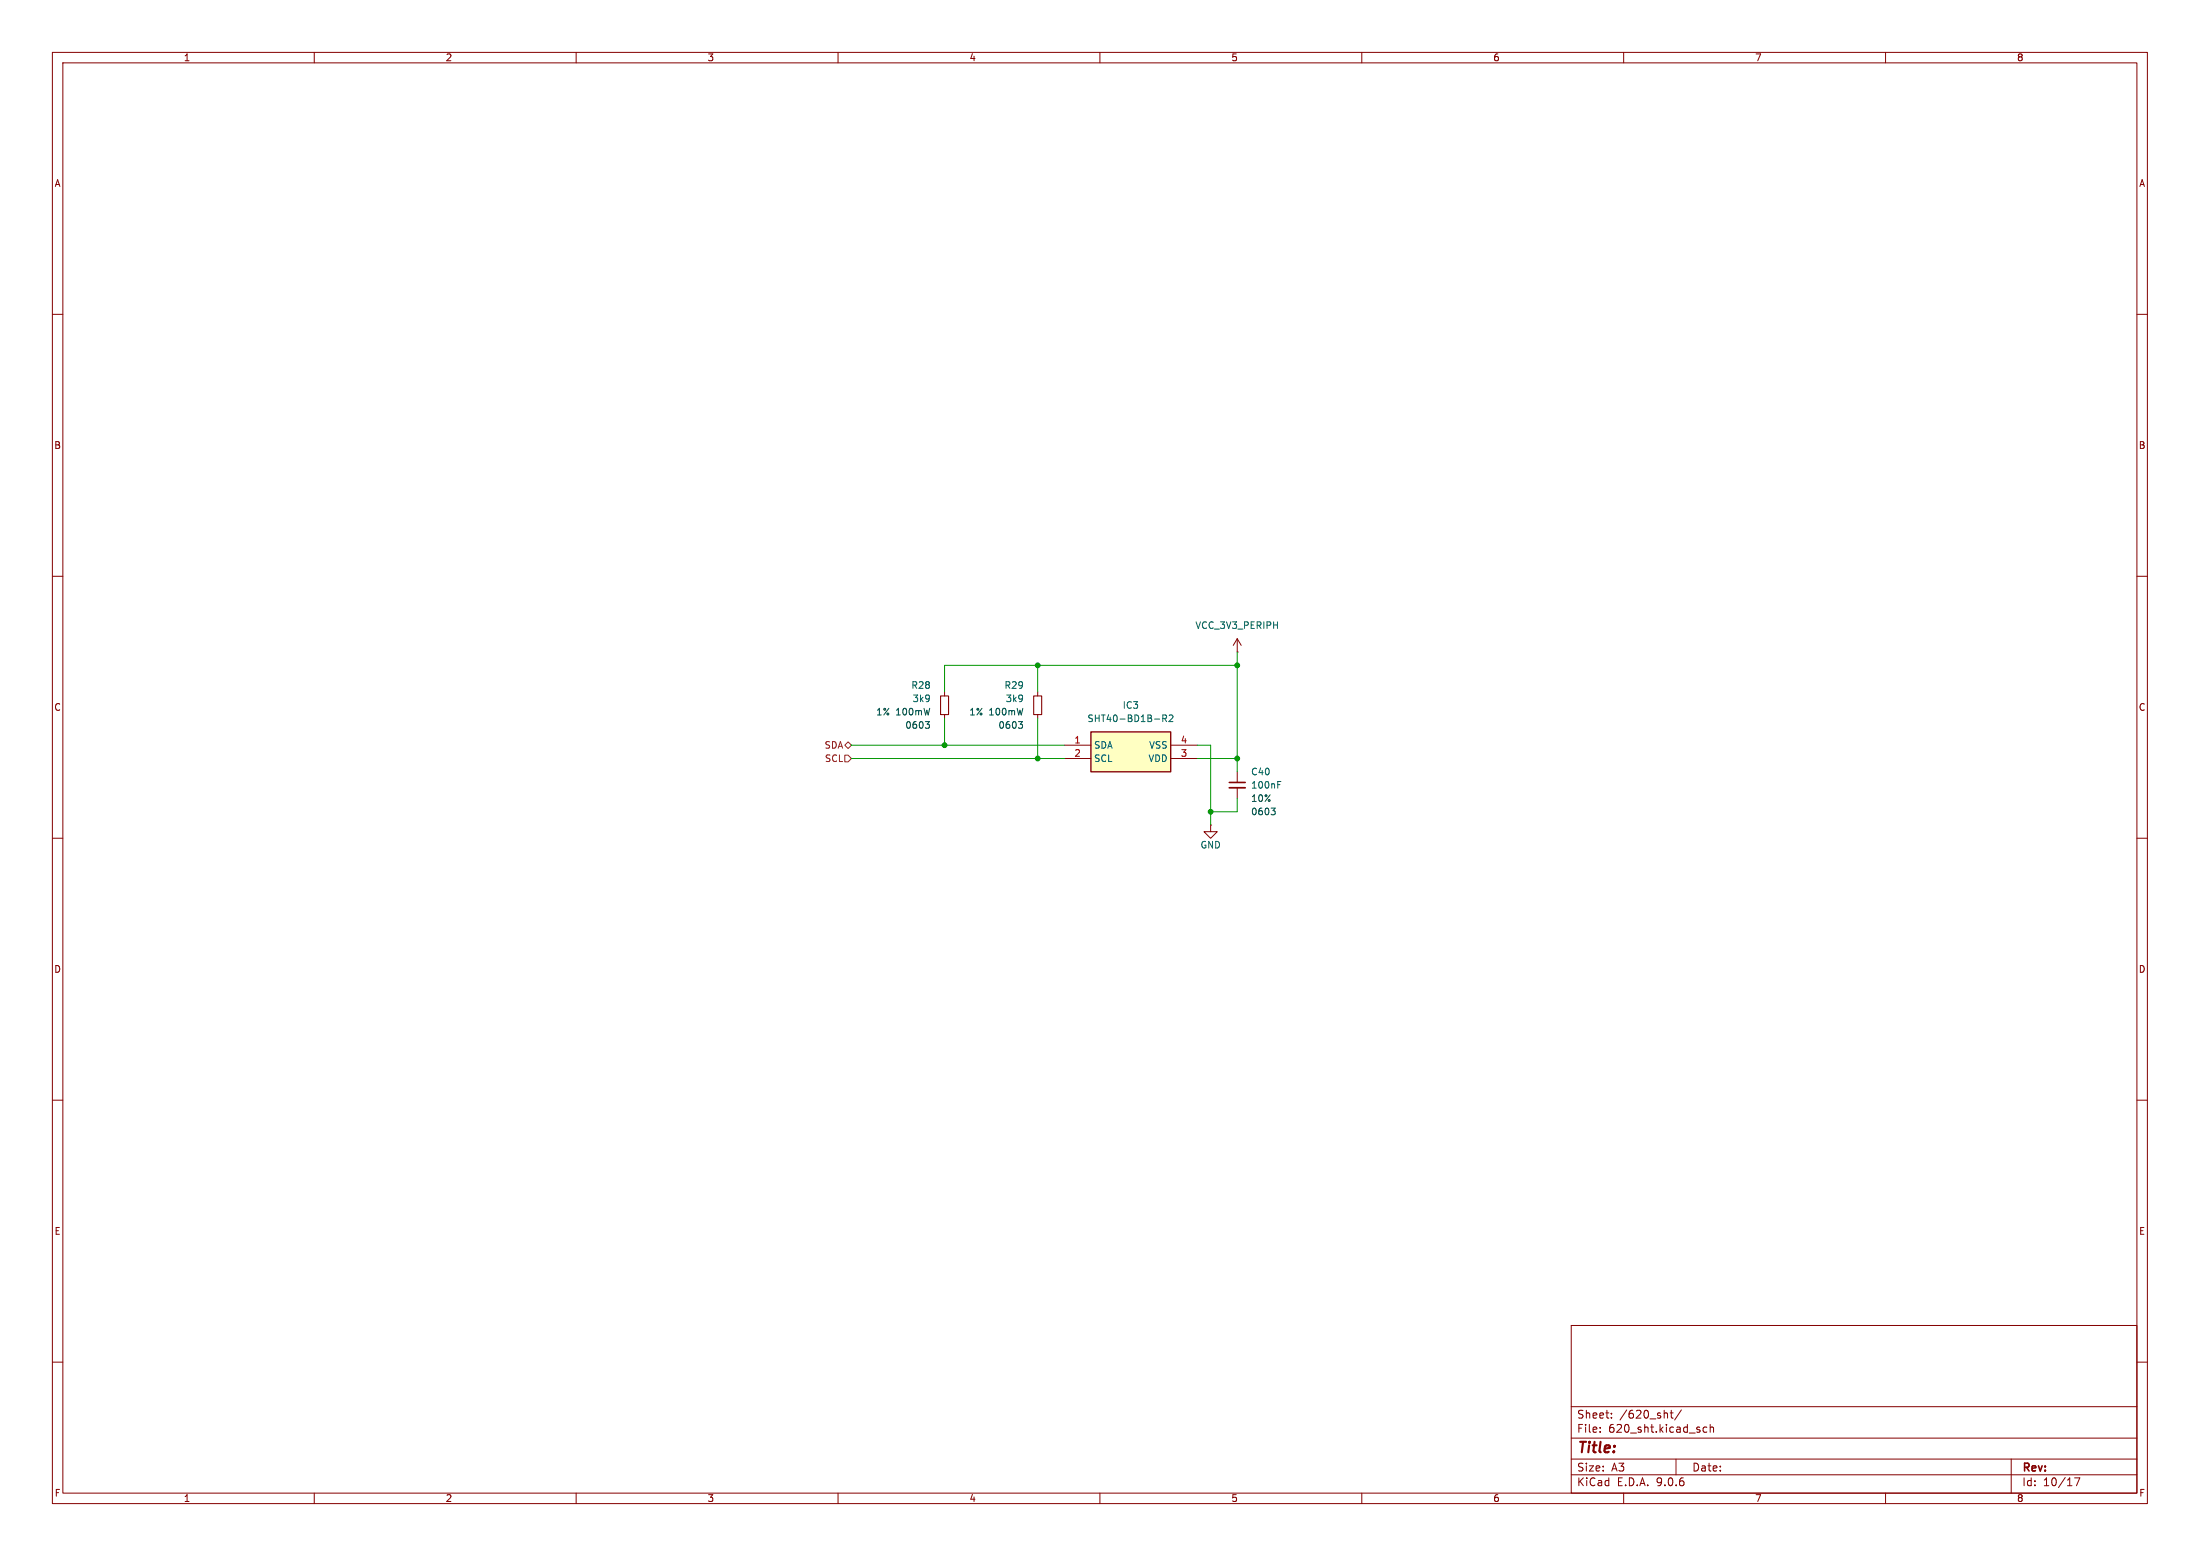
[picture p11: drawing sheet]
<svg xmlns="http://www.w3.org/2000/svg" width="297mm" height="210mm" viewBox="0 0 297 210" stroke-linecap="round" stroke-linejoin="round" font-family="sans-serif">
<g fill="none" stroke="#840000" stroke-width=".14">
<path d="M7.1 7.1h282.8v195.8h-282.8zM8.5 8.5h280v193h-280zM42.4 7.1v1.4M77.8 7.1v1.4M113.1 7.1v1.4M148.5 7.1v1.4M183.8 7.1v1.4M219.2 7.1v1.4M254.6 7.1v1.4M7.1 42.4h1.4M288.5 42.4h1.4M7.1 77.8h1.4"/>
<path d="M288.5 77.8h1.4M139.5 93.9h1.1v2.5h-1.1zM140.1 93.4v.5M140.1 96.4v.6M167 88h.1M167 86.2l-.5 .9M167 86.2l.6 .9M167 86.2v1.8M7.1 113.1h1.4M167 104.2v1.4M167 106.3v1.5M288.5 113.1h1.4"/>
<path d="M7.1 148.5h1.4M288.5 148.5h1.4M212.1 178.9h76.4v22.6h-76.4zM7.1 183.8h1.4M212.1 199h76.4M212.1 196.9h76.4M212.1 194.1h76.4M212.1 189.9h76.4M216 193.2v.1M216 192.7v.1M217.5 191.3v.1M217.5 190.7v.1"/>
<path d="M225.5 190.7h.4M225.6 190.3v.9l.3 .2M226.3 196.9v2.1M227 190.3l-.9 1.4M230.4 192.7l-.3-.1-.2 .2 .1 .5h.4M230.9 192.7l.1-.1 .3 .1v.6M230.9 192.2v1.1M271.5 196.9v4.6M280.1 199.5h.7l-.5 1M288.5 183.8h1.4M42.4 201.5v1.4M77.8 201.5v1.4"/>
<path d="M113.1 201.5v1.4M148.5 201.5v1.4M183.8 201.5v1.4M219.2 201.5v1.4M254.6 201.5v1.4"/>
</g>
<path d="M137.5 97.4h.5l-.3 .3M137.9 97.7l.1 .2v.2l-.1 .2M171.6 109.1h.6l-.3 .3M172 109.4l.2 .2v.2l-.2 .2" fill="none" stroke="#004848" stroke-width=".14"/>
<path d="M166 105.6h2.1" fill="none" stroke="#840000" stroke-width=".22"/>
<path d="M166 106.3h2.1" fill="none" stroke="#840000" stroke-width=".23"/>
<path d="M172.5 105.9h.3M172.5 105.5h.4" fill="none" stroke="#006464" stroke-width=".14"/>
<path d="M147.3 98.8h10.7v5.4h-10.7z" fill="#ffffc2"/>
<path d="M147.3 98.8h10.7v5.4h-10.7z" fill="none" stroke="#840000" stroke-width=".18"/>
<path d="M127 93.9h1.1v2.5h-1.1zM127.5 93.4v.5M127.5 96.4v.6M143.7 100.6h3.6M143.7 102.4h3.6M158 100.6h3.6M158 102.4h3.6M163.4 111.4v.9h-.9l.9 .8 .9-.8h-.9M163.4 111.4h.1" fill="none" stroke="#840000" stroke-width=".14"/>
<path d="M157 97l.4-.1 .1-.1-.1-.2-.4-.1v.9M157.2 97l.3 .4M157.8 96.6l.4-.1 .1 .3-.5 .6h.5" fill="none" stroke="#006464" stroke-width=".14"/>
<path d="M124.9 97.4h.6l-.3 .3M125.3 97.7l.2 .2v.2l-.2 .2" fill="none" stroke="#004848" stroke-width=".14"/>
<path d="M114 100.6l.5-.5 .4 .5-.4 .4zM114 101.9h.5l.4 .5-.4 .4h-.5z" fill="none" stroke="#725600" stroke-width=".14"/>
<path d="M127.5 97v3.6M140.1 89.8v3.6M140.1 97v5.4M167 89.8h-39.5v3.6M167 88v16.2M114.9 100.6h28.8M114.9 102.4h28.8M161.6 100.6h1.8v10.8M161.6 102.4h5.4M167 107.8v1.8h-3.6" fill="none" stroke="#009600" stroke-width=".14"/>
<g fill="#009600" stroke="#009600" stroke-width=".14">
<circle cx="140.1" cy="102.4" r=".32"/>
<circle cx="140.1" cy="89.8" r=".32"/>
<circle cx="167" cy="89.8" r=".32"/>
<circle cx="167" cy="102.4" r=".32"/>
<circle cx="127.5" cy="100.6" r=".32"/>
<circle cx="163.4" cy="109.6" r=".32"/>
</g>
<text font-size="2" fill="#840000" x="212.8" y="196.5">Title:</text>
<g font-size="1.5" fill="#840000">
<text x="212.8" y="191.6">Sheet:</text>
<text x="218.6" y="191.6">/620_sht/</text>
<text x="212.8" y="193.5">File:</text>
<text x="217.1" y="193.5">620_sht.kicad_sch</text>
<text x="212.8" y="200.7">KiCad</text>
<text x="212.8" y="198.7">Size:</text>
<text x="217.5" y="198.7">A3</text>
<text x="218.3" y="200.7">E.D.A.</text>
<text x="223.7" y="200.7">9.0.6</text>
<text x="228.4" y="198.7">Date:</text>
<text x="272.9" y="198.9">Rev:</text>
<text x="272.9" y="200.7">Id:</text>
<text x="275.8" y="200.7">10/17</text>
</g>
<g font-size="1.3" fill="#840000">
<text x="24.7" y="8.4">1</text>
<text x="60.1" y="8.4">2</text>
<text x="95.5" y="8.4">3</text>
<text x="130.8" y="8.4">4</text>
<text x="166.2" y="8.4">5</text>
<text x="201.5" y="8.4">6</text>
<text x="236.9" y="8.4">7</text>
<text x="272.2" y="8.4">8</text>
<text x="7.3" y="25.4">A</text>
<text x="288.7" y="25.4">A</text>
<text x="7.2" y="60.7">B</text>
<text x="288.7" y="60.7">B</text>
<text x="7.2" y="96.1">C</text>
<text x="288.7" y="96.1">C</text>
<text x="7.2" y="131.4">D</text>
<text x="288.7" y="131.4">D</text>
<text x="7.3" y="166.8">E</text>
<text x="288.7" y="166.8">E</text>
<text x="7.3" y="202.1">F</text>
<text x="24.7" y="202.9">1</text>
<text x="60.1" y="202.9">2</text>
<text x="95.5" y="202.9">3</text>
<text x="130.8" y="202.9">4</text>
<text x="166.2" y="202.9">5</text>
<text x="201.5" y="202.9">6</text>
<text x="236.9" y="202.9">7</text>
<text x="272.2" y="202.9">8</text>
<text x="288.7" y="202.1">F</text>
</g>
<g font-size="1.3" fill="#006464">
<text x="161.3" y="85">VCC_3V3_PERIPH</text>
<text x="123" y="93.1">R28</text>
<text x="123.1" y="94.9">3k9</text>
<text x="135.5" y="93.1">R29</text>
<text x="135.7" y="94.9">3k9</text>
<text x="151.5" y="95.8">IC3</text>
<text x="146.7" y="97.6">SHT40-BD1B-R2</text>
<text x="147.6" y="101.2">SDA</text>
<text x="155.1" y="101.2">VSS</text>
<text x="147.6" y="103">SCL</text>
<text x="155" y="103">VDD</text>
<text x="168.8" y="106.6">100nF</text>
<text x="168.8" y="104.8">C40</text>
<text x="162" y="114.7">GND</text>
</g>
<g font-size="1.3" fill="#725600">
<text x="111.2" y="101.2">SDA</text>
<text x="111.3" y="103">SCL</text>
</g>
<g font-size="1.3" fill="#004848">
<text x="118.2" y="96.7">1%</text>
<text x="120.9" y="96.7">100mW</text>
<text x="122.1" y="98.5">0603</text>
<text x="130.8" y="96.7">1%</text>
<text x="133.5" y="96.7">100mW</text>
<text x="134.7" y="98.5">0603</text>
<text x="168.8" y="108.4">10%</text>
<text x="168.8" y="110.2">0603</text>
</g>
<g font-size="1.3" fill="#a90000">
<text x="145" y="100.4">1</text>
<text x="159.3" y="100.4">4</text>
<text x="145" y="102.2">2</text>
<text x="159.3" y="102.2">3</text>
</g>
</svg>
